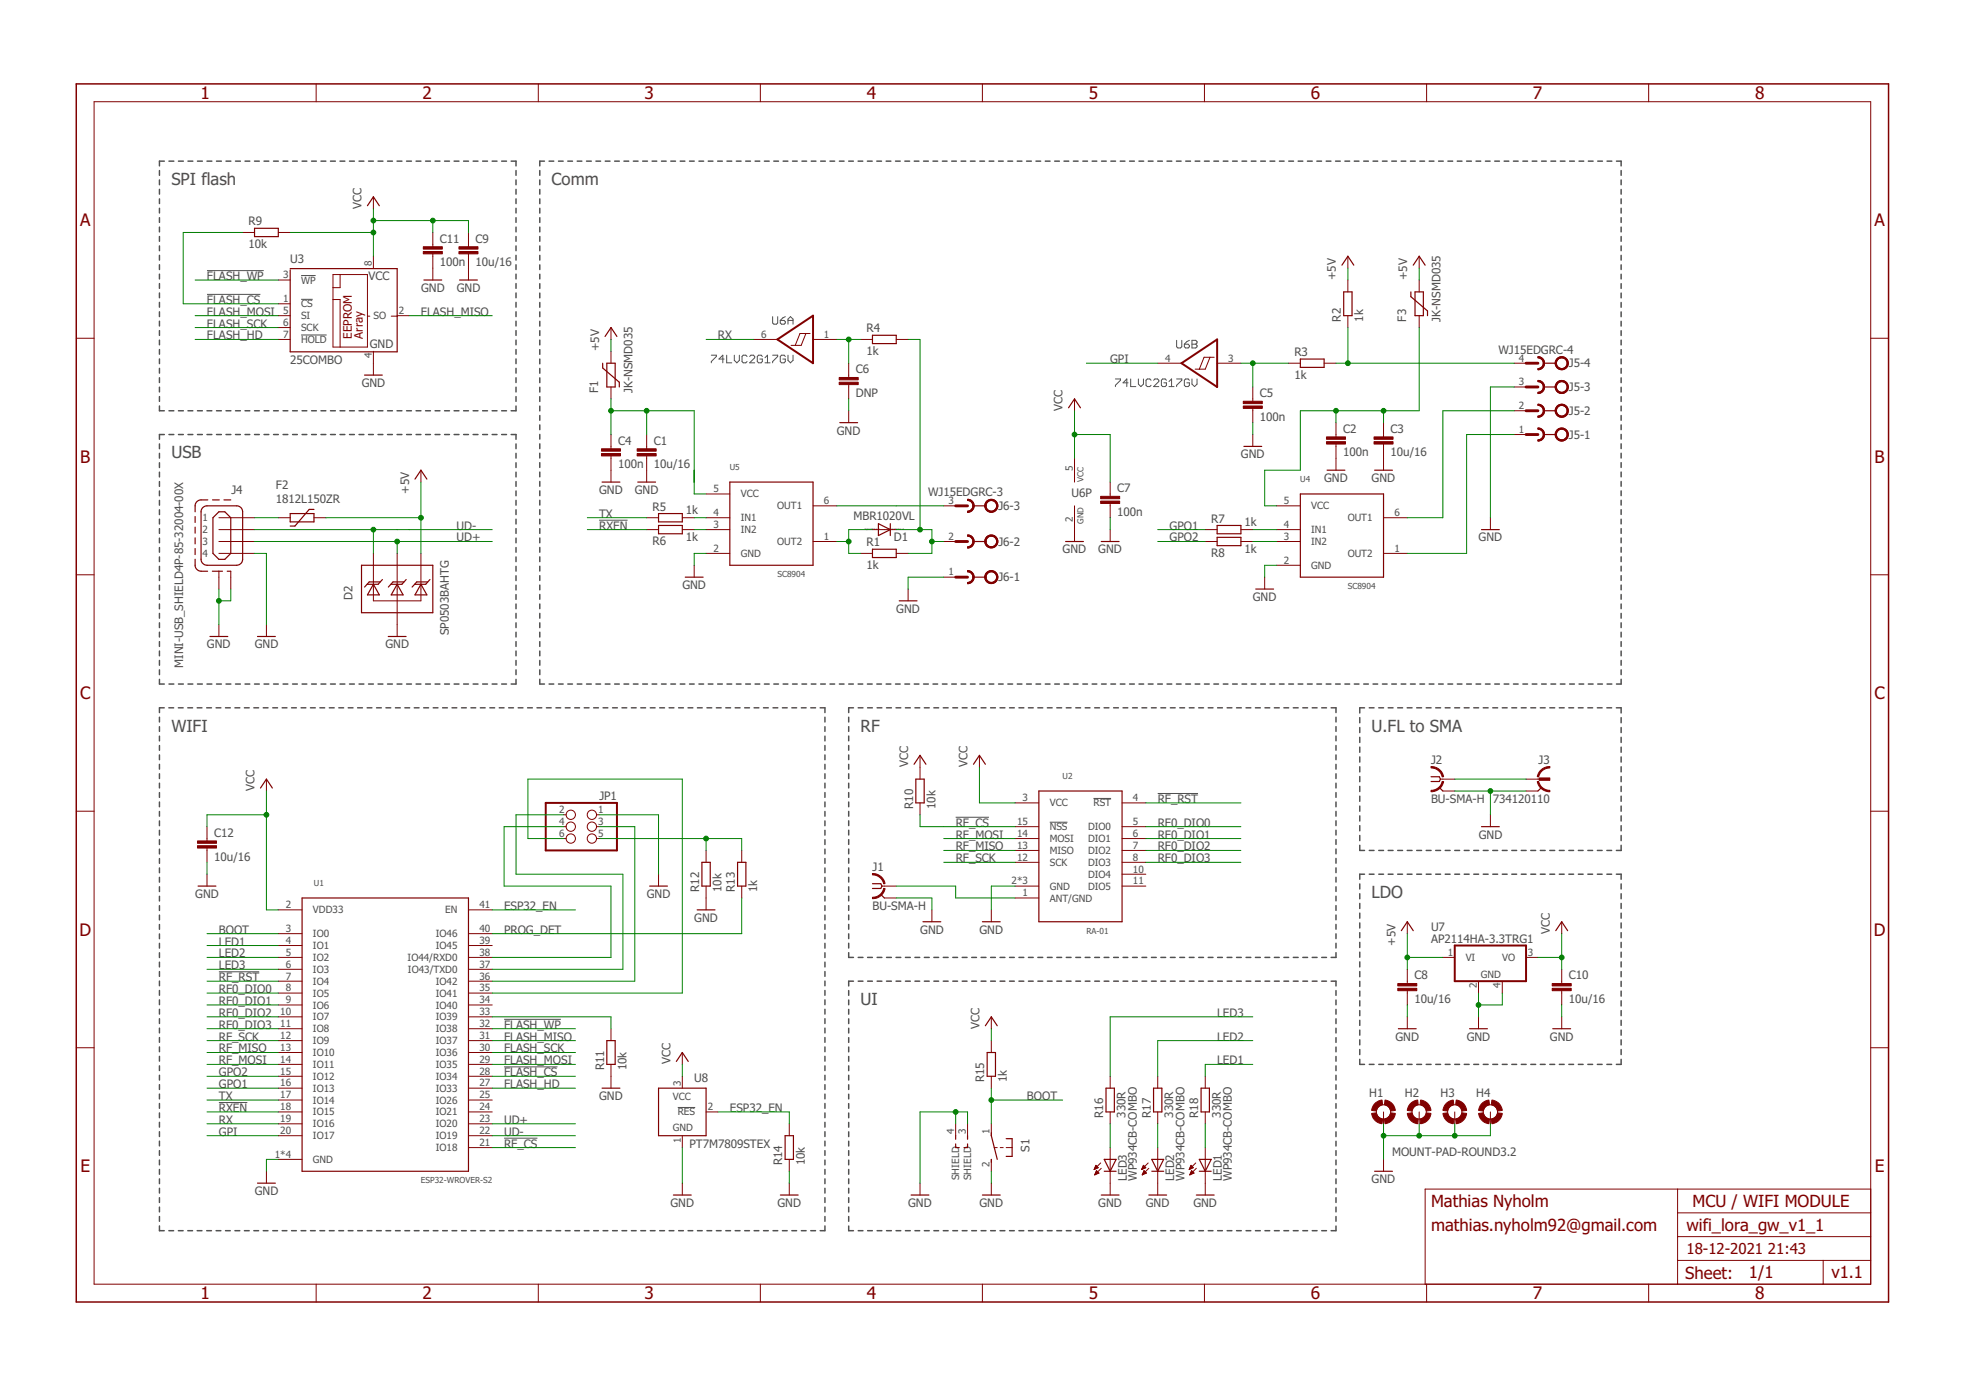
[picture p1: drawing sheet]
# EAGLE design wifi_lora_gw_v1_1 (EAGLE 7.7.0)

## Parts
C1  10u/16  C-EUC1206  [C1206]
C2  100n  C-EUC0805  [C0805]
C3  10u/16  C-EUC1206  [C1206]
C4  100n  C-EUC0805  [C0805]
C5  100n  C-EUC0805  [C0805]
C6  DNP  C-EUC0805  [C0805]
C7  100n  C-EUC0805  [C0805]
C8  10u/16  C-EUC1206  [C1206]
C9  10u/16  C-EUC1206  [C1206]
C10  10u/16  C-EUC1206  [C1206]
C11  100n  C-EUC0805  [C0805]
C12  10u/16  C-EUC1206  [C1206]
D1  MBR1020VL  DIODE-SOD123  [SOD123]
D2  SP0503BAHTG  [SOT143]
F1  JK-NSMD035  1206L  [1206L]
F2  1812L150ZR  1812L  [1812L]
F3  JK-NSMD035  1206L  [1206L]
H1  MOUNT-PAD-ROUND3.2  [3,2-PAD]
H2  MOUNT-PAD-ROUND3.2  [3,2-PAD]
H3  MOUNT-PAD-ROUND3.2  [3,2-PAD]
H4  MOUNT-PAD-ROUND3.2  [3,2-PAD]
J1  BU-SMA-H  [BU-SMA-H]
J2  BU-SMA-H  [BU-SMA-H]
J3  734120110  [734120110]
J4  MINI-USB_SHIELD4P-85-32004-00X  [85-32004-00X]
J5  WJ15EDGRC-4  [WJ15EDGRC-3.81-4]
J6  WJ15EDGRC-3  [WJ15EDGRC-3.81-3]
JP1  PINHD-2X3  [2X03]
LED1  WP934CB-COMBO  [WP934CB-COMBO]
LED2  WP934CB-COMBO  [WP934CB-COMBO]
LED3  WP934CB-COMBO  [WP934CB-COMBO]
R1  1k  R-EU_R0805  [R0805]
R2  1k  R-EU_R0805  [R0805]
R3  1k  R-EU_R0805  [R0805]
R4  1k  R-EU_R0805  [R0805]
R5  1k  R-EU_R0805  [R0805]
R6  1k  R-EU_R0805  [R0805]
R7  1k  R-EU_R0805  [R0805]
R8  1k  R-EU_R0805  [R0805]
R9  10k  R-EU_R0805  [R0805]
R10  10k  R-EU_R0805  [R0805]
R11  10k  R-EU_R0805  [R0805]
R12  10k  R-EU_R0805  [R0805]
R13  1k  R-EU_R0805  [R0805]
R14  10k  R-EU_R0805  [R0805]
R15  1k  R-EU_R0805  [R0805]
R16  330R  R-EU_R0805  [R0805]
R17  330R  R-EU_R0805  [R0805]
R18  330R  R-EU_R0805  [R0805]
S1  31-XX  [B3F-31XX]
U1  ESP32-WROVER-S2  [ESP32-WROVER-I-S2]
U2  RA-01  RA-02  [RA-02]
U3  25COMBO  [SO-08M-COMBO]
U4  SC8904  [SOT23-6L]
U5  SC8904  [SOT23-6L]
U6  74LVC2G17GV  [SOT23-6L]
U7  AP2114HA-3.3TRG1  MCP1754-DB  [SOT223]
U8  PT7M7809STEX  APX809S-SA  [SOT23B-3]

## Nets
!FLASH_CS: R9.1 U1.28(IO34) U3.1(!CS)
!FLASH_WP: U1.32(IO38) U3.3(!WP)
!RF_CS: R10.1 U1.21(IO18) U2.15(!NSS!)
!RF_RST: U1.7(IO4) U2.4(!RST!)
!RXEN: R6.1 U1.18(IO15)
+5V: C8.1 D2.4(C3) F1.P$2 F2.P$2 F3.P$2 R2.2 U7.1(VI)
BOOT: R15.1 S1.1(P) U1.3(IO0)
ESP32_EN: R14.2 U1.41(EN) U8.2(!RES)
FLASH_HD: U1.27(IO33) U3.7(!HOLD)
FLASH_MISO: U1.31(IO37) U3.2(SO)
FLASH_MOSI: U1.29(IO35) U3.5(SI)
FLASH_SCK: U1.30(IO36) U3.6(SCK)
GND: C1.2 C2.2 C3.2 C4.2 C5.2 C6.2 C7.2 C8.2 C9.2 C10.2 C11.2 C12.2 D2.1(A) H1.B3,2(MOUNT) H2.B3,2(MOUNT) H3.B3,2(MOUNT) H4.B3,2(MOUNT) J1.2(GND) J2.2(GND) J3.S@1 J3.S@2 J3.S@3 J4.4 J4.M1(S1) J4.M2(S2) J5.3 J6.1 JP1.1 LED1.K1(C) LED1.K(C) LED2.K1(C) LED2.K(C) LED3.K1(C) LED3.K(C) R11.1 R12.1 R14.1 S1.2(S) S1.3(SHIELD) S1.4(SHIELD) U1.1(GND) U1.26(GND) U1.42(GND) U1.43(GND) U2.2(GND) U2.9(GND) U2.16(GND) U3.4(GND) U4.2(GND) U5.2(GND) U6.2(P:GND) U7.2(GND) U7.4(GND) U8.1(GND)
GPI: U1.20(IO17) U6.4(B:O)
GPO1: R7.1 U1.16(IO13)
GPO2: R8.1 U1.15(IO12)
LED1: R18.2 U1.4(IO1)
LED2: R17.2 U1.5(IO2)
LED3: R16.2 U1.6(IO3)
N$1: LED1.A LED1.A1(A) R18.1
N$2: JP1.5 R12.2 R13.2
N$3: D1.A R1.1 U5.1(OUT2)
N$4: R5.2 U5.4(IN1)
N$5: F2.P$1 J4.1
N$6: JP1.4 U1.38(IO44/RXD0)
N$7: JP1.3 U1.36(IO42)
N$8: R11.2 U1.33(IO39)
N$9: JP1.6 U1.35(IO41)
N$10: JP1.2 U1.37(IO43/TXD0)
N$11: C1.1 C4.1 F1.P$1 U5.5(VCC)
N$12: D1.C J6.2 R1.2 R4.2
N$13: J5.4 R2.1 R3.2
N$14: J5.2 U4.6(OUT1)
N$15: J5.1 U4.1(OUT2)
N$16: C6.1 R4.1 U6.1(A:I)
N$17: R6.2 U5.3(IN2)
N$18: C5.1 R3.1 U6.3(B:I)
N$19: R7.2 U4.4(IN1)
N$20: LED3.A LED3.A1(A) R16.1
N$21: LED2.A LED2.A1(A) R17.1
N$22: J1.1 U2.1(ANT/GND)
N$23: J2.1 J3.1
N$24: J6.3 U5.6(OUT1)
N$25: C2.1 C3.1 F3.P$1 U4.5(VCC)
N$27: R8.2 U4.3(IN2)
PROG_DET: R13.1 U1.40(IO46)
RF0_DIO0: U1.8(IO5) U2.5(DIO0)
RF0_DIO1: U1.9(IO6) U2.6(DIO1)
RF0_DIO2: U1.10(IO7) U2.7(DIO2)
RF0_DIO3: U1.11(IO8) U2.8(DIO3)
RF_MISO: U1.13(IO10) U2.13(MISO)
RF_MOSI: U1.14(IO11) U2.14(MOSI)
RF_SCK: U1.12(IO9) U2.12(SCK)
RX: U1.19(IO16) U6.6(A:O)
TX: R5.1 U1.17(IO14)
UD+: D2.3(C2) J4.3 U1.23(IO20)
UD-: D2.2(C1) J4.2 U1.22(IO19)
VCC: C7.1 C9.1 C10.1 C11.1 C12.1 R9.2 R10.2 R15.2 U1.2(VDD33) U2.3(VCC) U3.8(VCC) U6.5(P:VCC) U7.3(VO) U8.3(VCC)
Unconnected: U1.24(IO21) U1.25(IO26) U1.34(IO40) U1.39(IO45) U2.10(DIO4) U2.11(DIO5)

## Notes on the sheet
- SPI flash | Comm
- USB
- WIFI | RF | U.FL to SMA
- LDO
- UI
- Mathias Nyholm | MCU / WIFI MODULE
- mathias.nyholm92@gmail.com
- v1.1

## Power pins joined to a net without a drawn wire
GND: J1.3(GND) J1.4(GND) J1.5(GND) J2.3(GND) J2.4(GND) J2.5(GND)
